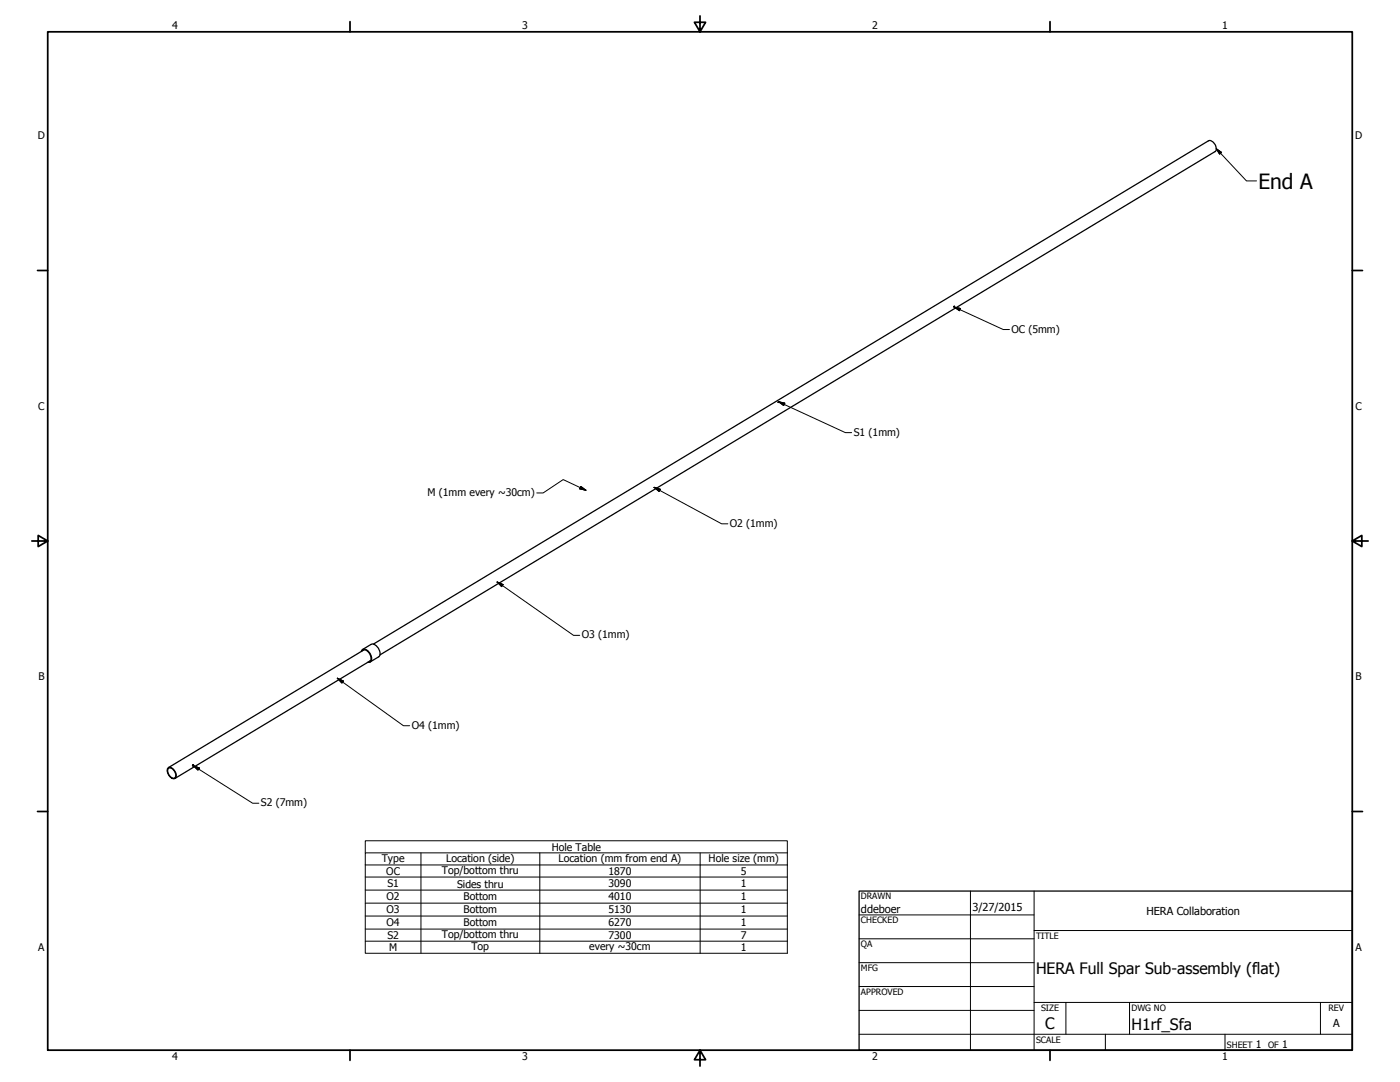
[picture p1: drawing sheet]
<svg xmlns="http://www.w3.org/2000/svg" width="559mm" height="432mm" viewBox="0 0 559 432" stroke-linecap="round" stroke-linejoin="round" font-family="sans-serif">
<!-- layer: Visible (ANSI) -->
<g fill="none" stroke="#000" stroke-width=".51">
<path d="M380.8 122.2l-.1 .2M310.6 160.6h.4M310.6 160.3l.4 .2-.4 .1zM261.1 194.6h.1M198.4 232.3h.1M144.2 260a1.44 1.44 0 0 1 1.3-1 1.44 1.44 0 0 1 1.4 .8 3.3 3.3 0 0 1 .9 4.4l-1 .1M144.7 259.7a2.14 2.14 0 0 1 3.1 1.6l.3 1.9-.8 .8M144.7 259.2l3.4-2a3.3 3.3 0 0 1 3.5 3l.1 1-.3 .7-3.6 2.3M145.3 259.3l-78.1 47M149 257l333.3-200.8a3.1 3.1 0 0 1 3.2 3.6l-.4 .7-333.5 200.9M134.7 270.8h.1M147.9 263.7l-78.1 46.9"/>
<path d="M67.1 306.5a2.51 2.51 0 0 1 3.1 2.2 1.36 1.36 0 0 1-.5 2 1.36 1.36 0 0 1-1.9-.8 2.83 2.83 0 0 1-.7-3.4zM67.2 306.6a2.62 2.62 0 0 1 3 3.1 1.22 1.22 0 0 1-1.2 .9 1.22 1.22 0 0 1-1.2-.8l-.9-1.9zM77.1 305.2l-.3 .4M77.1 305.2l.1 .4-.3 .1z"/>
<circle cx="380.8" cy="122.4" r=".17"/>
</g>
<!-- layer: Border (ANSI) -->
<g fill="none" stroke="#000" stroke-width=".7">
<path d="M19 12.7h520.8v406.4h-520.8zM139.7 8.6v4.1M279.4 6.3v6.4l-2.2-3.8h4.4l-2.2 3.8M419.1 8.6v4.1M15 107.9h4M539.8 107.9h4M12.7 215.9h6.3l-3.8-2.2v4.4l3.8-2.2M539.8 215.9l3.8 2.2v-4.4l-3.8 2.2h6.3M15 323.8h4M539.8 323.8h4M139.7 419.1v4.1M279.4 419.1l2.2 3.8h-4.4l2.2-3.8v6.3"/>
<path d="M419.1 419.1v4.1"/>
</g>
<!-- layer: Title (ANSI) -->
<g fill="none" stroke="#000" stroke-width=".4">
<path d="M387.3 355.6v63.5M412.7 355.6v63.5M342.9 365.1h69.8M342.9 374.6h69.8M412.7 371.3h127.1M342.9 384.2h69.8M342.9 393.7h69.8M342.9 412.7h196.9M342.9 403.2h69.8M412.7 400h127.1M425.4 400v12.7M441.2 412.7v6.4"/>
<path d="M450.8 400v12.7M488.9 412.7v6.4M527 400v12.7"/>
</g>
<path d="M342.9 355.6h196.9v63.5h-196.9z" fill="none" stroke="#000" stroke-width=".51"/>
<!-- layer: Symbol (ANSI) -->
<g fill="none" stroke="#000" stroke-width=".4">
<path d="M485.5 59.4l2.1 1.4-.8 .7zM485.5 59.4l12 12.8h4M380.9 122.6l2.4 .5-.3 .9zM380.9 122.6l19.5 8.9h2.5M310.8 160.3l2.4 .6-.4 1zM310.8 160.3l26.6 12.4h2.5M231.8 194.1l2.1 1.5-2.5-.5zM233.9 195.6l-9.1-4.2-8 5.3h-2.6M261.1 194.5l2.4 .8-.4 .9zM261.1 194.5l26.9 14.5h2.5M198.5 232.3l2.3 1-.6 .8zM198.5 232.3l30.4 21.3h2.5"/>
<path d="M134.7 270.7l2.3 1.1-.5 .8zM134.7 270.7l26.3 18.9h2.5M77.2 305.6l2.4 .9-.6 .8zM77.2 305.6l23.6 14.9h2.5M145.8 340.4v-4.9h168.5v4.9M145.8 345.2h168.5M145.8 350h168.5M145.8 355.2h168.5M168 340.4v40M215.5 340.4v40M279.5 340.4v40M314.3 340.4h-168.5v4.8"/>
<path d="M314.3 340.4v40h-168.5v-35.2M145.8 360.4h168.5M145.8 365.6h168.5M145.8 370.8h168.5M145.8 375.6h168.5"/>
</g>
<g fill="#000" stroke="#000" stroke-width=".4">
<path d="M485.5 59.4l2.1 1.4zM485.5 59.4l2.1 1.4-.8 .7zM380.9 122.6l2.4 .5zM380.9 122.6l2.4 .5-.3 .9zM310.8 160.3l2.4 .6zM310.8 160.3l2.4 .6-.4 1zM231.4 195.1l2.5 .5zM231.8 194.1l2.1 1.5-2.5-.5zM261.1 194.5l2.4 .8zM261.1 194.5l2.4 .8-.4 .9zM198.5 232.3l2.3 1zM198.5 232.3l2.3 1-.6 .8z"/>
<path d="M134.7 270.7l2.3 1.1zM134.7 270.7l2.3 1.1-.5 .8zM77.2 305.6l2.4 .9zM77.2 305.6l2.4 .9-.6 .8z"/>
</g>
<text font-size="8.4" x="502.3" y="75.3">End A</text>
<g font-size="6.3">
<text x="413.5" y="388.6">HERA Full Spar Sub-assembly (flat)</text>
<text x="417.2" y="410.6">C</text>
<text x="451.6" y="411.1">H1rf_Sfa</text>
</g>
<g font-size="4.4">
<text x="343.7" y="364.3">ddeboer</text>
<text x="388.1" y="363.7">3/27/2015</text>
<text x="457.6" y="365.1">HERA Collaboration</text>
<text x="532.1" y="409.9">A</text>
</g>
<g font-size="4.2">
<text x="68.7" y="11.7">4</text>
<text x="208.4" y="11.7">3</text>
<text x="348.1" y="11.7">2</text>
<text x="487.8" y="11.7">1</text>
<text x="15.1" y="55.5">D</text>
<text x="540.9" y="55.5">D</text>
<text x="403.7" y="132.7">OC (5mm)</text>
<text x="15.2" y="163.4">C</text>
<text x="541" y="163.4">C</text>
<text x="340.7" y="173.8">S1 (1mm)</text>
<text x="170.6" y="197.9">M (1mm every ~30cm)</text>
<text x="291.3" y="210.2">O2 (1mm)</text>
<text x="232.2" y="254.8">O3 (1mm)</text>
<text x="15.3" y="271.4">B</text>
<text x="541.1" y="271.4">B</text>
<text x="164.3" y="290.8">O4 (1mm)</text>
<text x="104.1" y="321.8">S2 (7mm)</text>
<text x="220.2" y="339.5">Hole Table</text>
<text x="152.4" y="343.9">Type</text>
<text x="178.1" y="343.9">Location (side)</text>
<text x="222.9" y="344">Location (mm from end A)</text>
<text x="282.8" y="343.9">Hole size (mm)</text>
<text x="154.2" y="349.1">OC</text>
<text x="176.3" y="348.7">Top/bottom thru</text>
<text x="242.9" y="349.1">1870</text>
<text x="295.7" y="349.1">5</text>
<text x="154.3" y="359.3">O2</text>
<text x="154.6" y="354.1">S1</text>
<text x="182.4" y="354.2">Sides thru</text>
<text x="185" y="359.3">Bottom</text>
<text x="242.9" y="354.1">3090</text>
<text x="242.9" y="359.3">4010</text>
<text x="295.7" y="354.1">1</text>
<text x="295.7" y="359.3">1</text>
<text x="154.3" y="364.5">O3</text>
<text x="185" y="364.5">Bottom</text>
<text x="242.9" y="364.5">5130</text>
<text x="295.7" y="364.6">1</text>
<text x="154.3" y="369.7">O4</text>
<text x="185" y="369.7">Bottom</text>
<text x="242.9" y="369.7">6270</text>
<text x="295.7" y="369.7">1</text>
<text x="154.6" y="374.7">S2</text>
<text x="176.3" y="374.4">Top/bottom thru</text>
<text x="242.9" y="374.7">7300</text>
<text x="295.7" y="374.7">7</text>
<text x="15.2" y="379.3">A</text>
<text x="155.3" y="379.5">M</text>
<text x="188.2" y="379.2">Top</text>
<text x="235.2" y="379.2">every ~30cm</text>
<text x="295.7" y="379.5">1</text>
<text x="541" y="379.3">A</text>
<text x="501.3" y="418.3">1</text>
<text x="511.8" y="418.3">1</text>
<text x="68.7" y="423.2">4</text>
<text x="208.4" y="423.2">3</text>
<text x="348.1" y="423.2">2</text>
<text x="487.8" y="423.2">1</text>
</g>
<g font-size="3.5">
<text x="343.7" y="358.9">DRAWN</text>
<text x="343.7" y="368.5">CHECKED</text>
<text x="413.5" y="374.6">TITLE</text>
<text x="343.7" y="378">QA</text>
<text x="343.7" y="387.5">MFG</text>
<text x="343.7" y="397.1">APPROVED</text>
<text x="415.5" y="403.4">SIZE</text>
<text x="451.6" y="403.4">DWG NO</text>
<text x="530.3" y="403.4">REV</text>
<text x="413.5" y="416.1">SCALE</text>
<text x="489.7" y="418.3">SHEET</text>
<text x="506.2" y="418.3">OF</text>
</g>
</svg>
